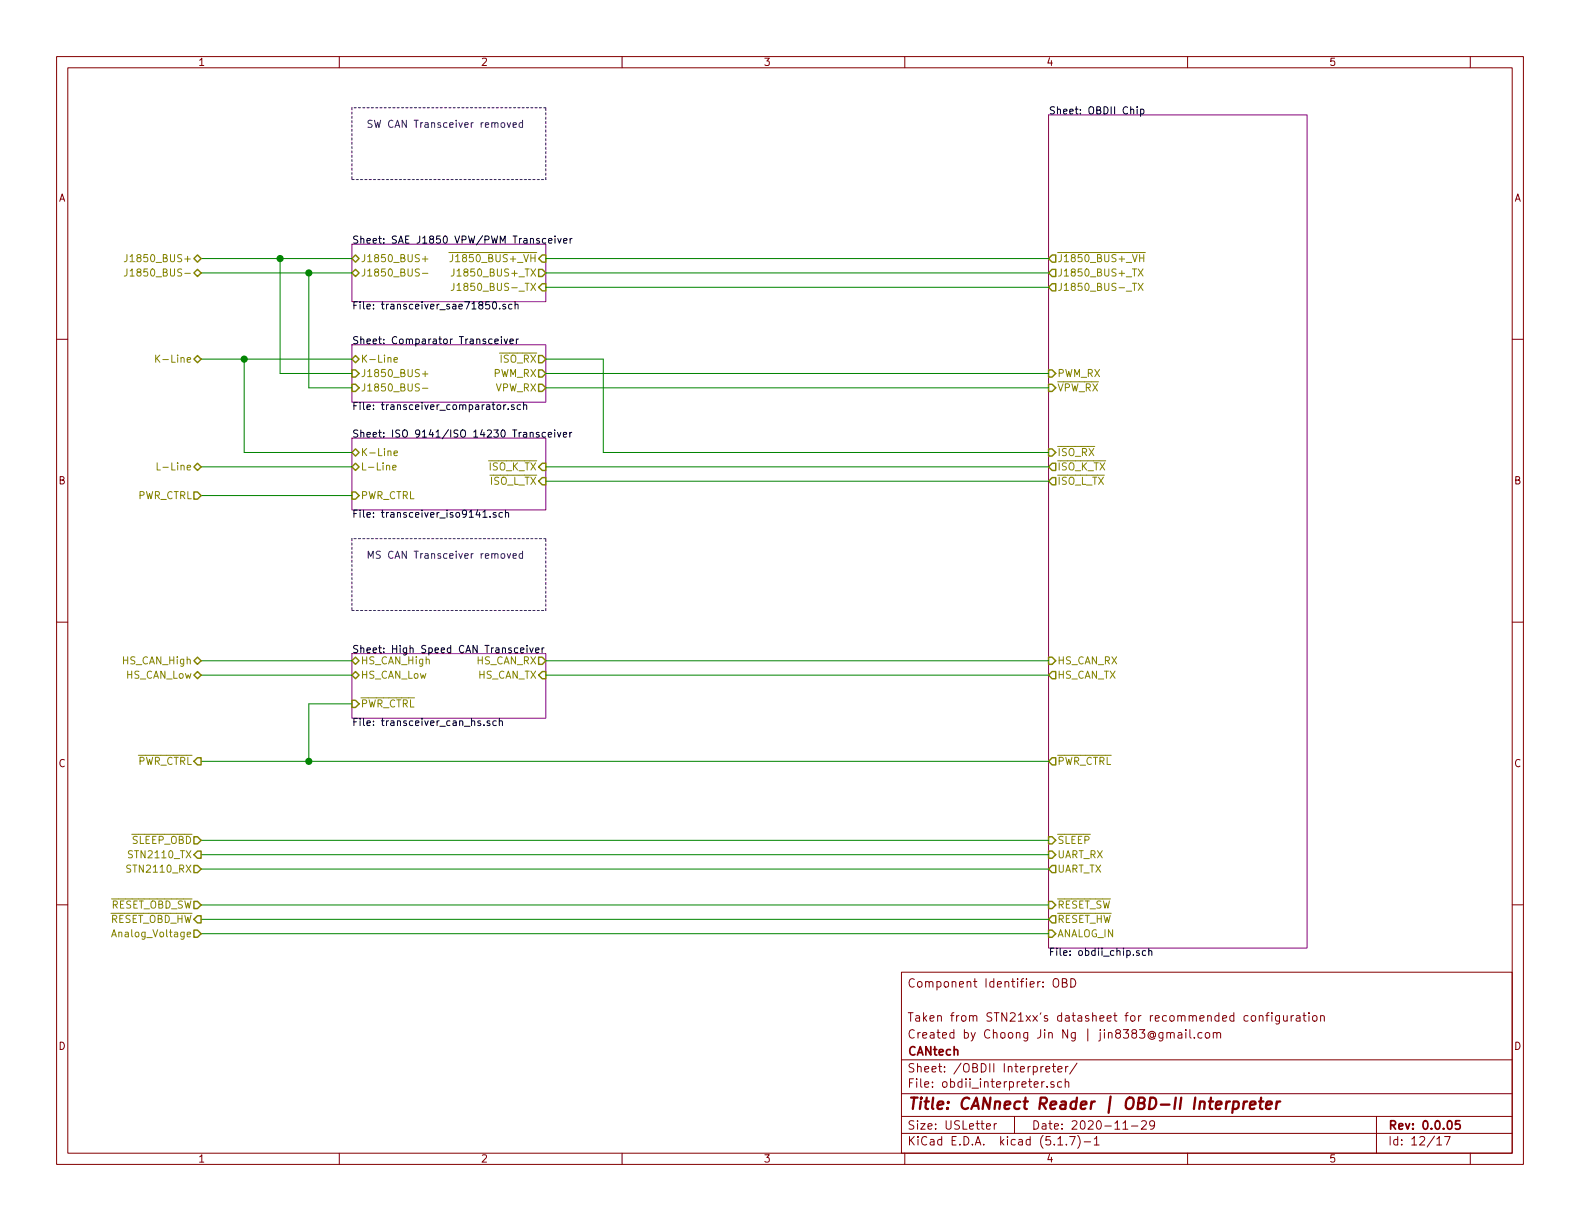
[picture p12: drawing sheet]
EESchema Schematic File Version 4
EELAYER 30 0
EELAYER END
$Descr USLetter 11000 8500
encoding utf-8
Sheet 12 17
Title "CANnect Reader | OBD-II Interpreter"
Date "2020-11-29"
Rev "0.0.05"
Comp "CANtech"
Comment1 "Created by Choong Jin Ng | jin8383@gmail.com"
Comment2 "Taken from STN21xx's datasheet for recommended configuration"
Comment3 ""
Comment4 "Component Identifier: OBD"
$EndDescr
Text HLabel 1400 2500 0    50   BiDi ~ 0
K-Line
Text HLabel 1400 3250 0    50   BiDi ~ 0
L-Line
Text HLabel 1400 4600 0    50   BiDi ~ 0
HS_CAN_High
Text HLabel 1400 4700 0    50   BiDi ~ 0
HS_CAN_Low
Text HLabel 1400 1800 0    50   BiDi ~ 0
J1850_BUS+
Text HLabel 1400 1900 0    50   BiDi ~ 0
J1850_BUS-
Text HLabel 1400 5950 0    50   Output ~ 0
STN2110_TX
$Sheet
S 2450 3050 1350 500 
U 5FA83833
F0 "ISO 9141/ISO 14230 Transceiver" 50
F1 "transceiver_iso9141.sch" 50
F2 "~ISO_K_TX~" I R 3800 3250 50 
F3 "PWR_CTRL" I L 2450 3450 50 
F4 "~ISO_L_TX~" I R 3800 3350 50 
F5 "K-Line" B L 2450 3150 50 
F6 "L-Line" B L 2450 3250 50 
$EndSheet
$Sheet
S 2450 4550 1350 450 
U 5FAEE035
F0 "High Speed CAN Transceiver" 50
F1 "transceiver_can_hs.sch" 50
F2 "HS_CAN_High" B L 2450 4600 50 
F3 "HS_CAN_Low" B L 2450 4700 50 
F4 "~PWR_CTRL~" I L 2450 4900 50 
F5 "HS_CAN_TX" I R 3800 4700 50 
F6 "HS_CAN_RX" O R 3800 4600 50 
$EndSheet
Text HLabel 1400 6050 0    50   Input ~ 0
STN2110_RX
$Sheet
S 2450 1700 1350 400 
U 5FB3FEAD
F0 "SAE J1850 VPW/PWM Transceiver" 50
F1 "transceiver_sae71850.sch" 50
F2 "~J1850_BUS+_VH~" I R 3800 1800 50 
F3 "J1850_BUS+_TX" O R 3800 1900 50 
F4 "J1850_BUS-_TX" I R 3800 2000 50 
F5 "J1850_BUS+" B L 2450 1800 50 
F6 "J1850_BUS-" B L 2450 1900 50 
$EndSheet
$Sheet
S 2450 2400 1350 400 
U 5FB4CA84
F0 "Comparator Transceiver" 50
F1 "transceiver_comparator.sch" 50
F2 "~ISO_RX~" O R 3800 2500 50 
F3 "K-Line" B L 2450 2500 50 
F4 "J1850_BUS+" I L 2450 2600 50 
F5 "J1850_BUS-" I L 2450 2700 50 
F6 "PWM_RX" O R 3800 2600 50 
F7 "VPW_RX" O R 3800 2700 50 
$EndSheet
Wire Wire Line
	1400 1800 1950 1800
Wire Wire Line
	2450 1900 2150 1900
Wire Wire Line
	1400 2500 1700 2500
Wire Wire Line
	1400 3250 2450 3250
Wire Wire Line
	1700 2500 1700 3150
Wire Wire Line
	1700 3150 2450 3150
Connection ~ 1700 2500
Wire Wire Line
	1700 2500 2450 2500
Wire Wire Line
	1950 1800 1950 2600
Wire Wire Line
	1950 2600 2450 2600
Connection ~ 1950 1800
Wire Wire Line
	1950 1800 2450 1800
Wire Wire Line
	2150 1900 2150 2700
Wire Wire Line
	2150 2700 2450 2700
Connection ~ 2150 1900
Wire Wire Line
	2150 1900 1400 1900
Wire Wire Line
	1400 4600 2450 4600
Wire Wire Line
	2450 4700 1400 4700
Wire Wire Line
	1400 5300 2150 5300
Wire Wire Line
	2450 4900 2150 4900
Wire Wire Line
	2150 4900 2150 5300
Text HLabel 1400 5850 0    50   Input ~ 0
~SLEEP_OBD~
Text HLabel 1400 3450 0    50   Input ~ 0
PWR_CTRL
Wire Wire Line
	1400 3450 2450 3450
Connection ~ 2150 5300
Text HLabel 1400 5300 0    50   Output ~ 0
~PWR_CTRL~
Wire Wire Line
	3800 2500 4200 2500
Wire Wire Line
	4200 2500 4200 3150
Wire Wire Line
	1400 5950 7300 5950
Wire Wire Line
	1400 6050 7300 6050
$Sheet
S 7300 800  1800 5800
U 5FC0631B
F0 "OBDII Chip" 50
F1 "obdii_chip.sch" 50
F2 "UART_TX" O L 7300 6050 50 
F3 "UART_RX" I L 7300 5950 50 
F4 "HS_CAN_TX" O L 7300 4700 50 
F5 "HS_CAN_RX" I L 7300 4600 50 
F6 "~RESET_HW~" O L 7300 6400 50 
F7 "ANALOG_IN" I L 7300 6500 50 
F8 "~ISO_RX~" I L 7300 3150 50 
F9 "~VPW_RX~" I L 7300 2700 50 
F10 "~SLEEP~" I L 7300 5850 50 
F11 "PWM_RX" I L 7300 2600 50 
F12 "J1850_BUS+_TX" O L 7300 1900 50 
F13 "~J1850_BUS+_VH~" O L 7300 1800 50 
F14 "J1850_BUS-_TX" O L 7300 2000 50 
F15 "~PWR_CTRL~" O L 7300 5300 50 
F16 "~ISO_L_TX~" O L 7300 3350 50 
F17 "~ISO_K_TX~" O L 7300 3250 50 
F18 "~RESET_SW~" I L 7300 6300 50 
$EndSheet
Text HLabel 1400 6400 0    50   Output ~ 0
~RESET_OBD_HW~
Text HLabel 1400 6300 0    50   Input ~ 0
~RESET_OBD_SW~
Text HLabel 1400 6500 0    50   Input ~ 0
Analog_Voltage
Wire Wire Line
	3800 4600 7300 4600
Wire Wire Line
	3800 4700 7300 4700
Wire Wire Line
	4200 3150 7300 3150
Wire Wire Line
	3800 3250 7300 3250
Wire Wire Line
	3800 3350 7300 3350
Wire Wire Line
	3800 2600 7300 2600
Wire Wire Line
	3800 2700 7300 2700
Wire Wire Line
	3800 1900 7300 1900
Wire Wire Line
	3800 2000 7300 2000
Wire Wire Line
	3800 1800 7300 1800
Wire Notes Line
	2450 750  2450 1250
Wire Notes Line
	2450 1250 3800 1250
Wire Notes Line
	3800 1250 3800 750 
Wire Notes Line
	3800 750  2450 750 
Text Notes 2550 900  0    50   ~ 0
SW CAN Transceiver removed
Wire Notes Line
	2450 3750 2450 4250
Wire Notes Line
	2450 4250 3800 4250
Wire Notes Line
	3800 4250 3800 3750
Wire Notes Line
	3800 3750 2450 3750
Text Notes 2550 3900 0    50   ~ 0
MS CAN Transceiver removed
Wire Wire Line
	1400 6500 7300 6500
Wire Wire Line
	2150 5300 7300 5300
Wire Wire Line
	1400 5850 7300 5850
Wire Wire Line
	1400 6300 7300 6300
Wire Wire Line
	1400 6400 7300 6400
$EndSCHEMATC
